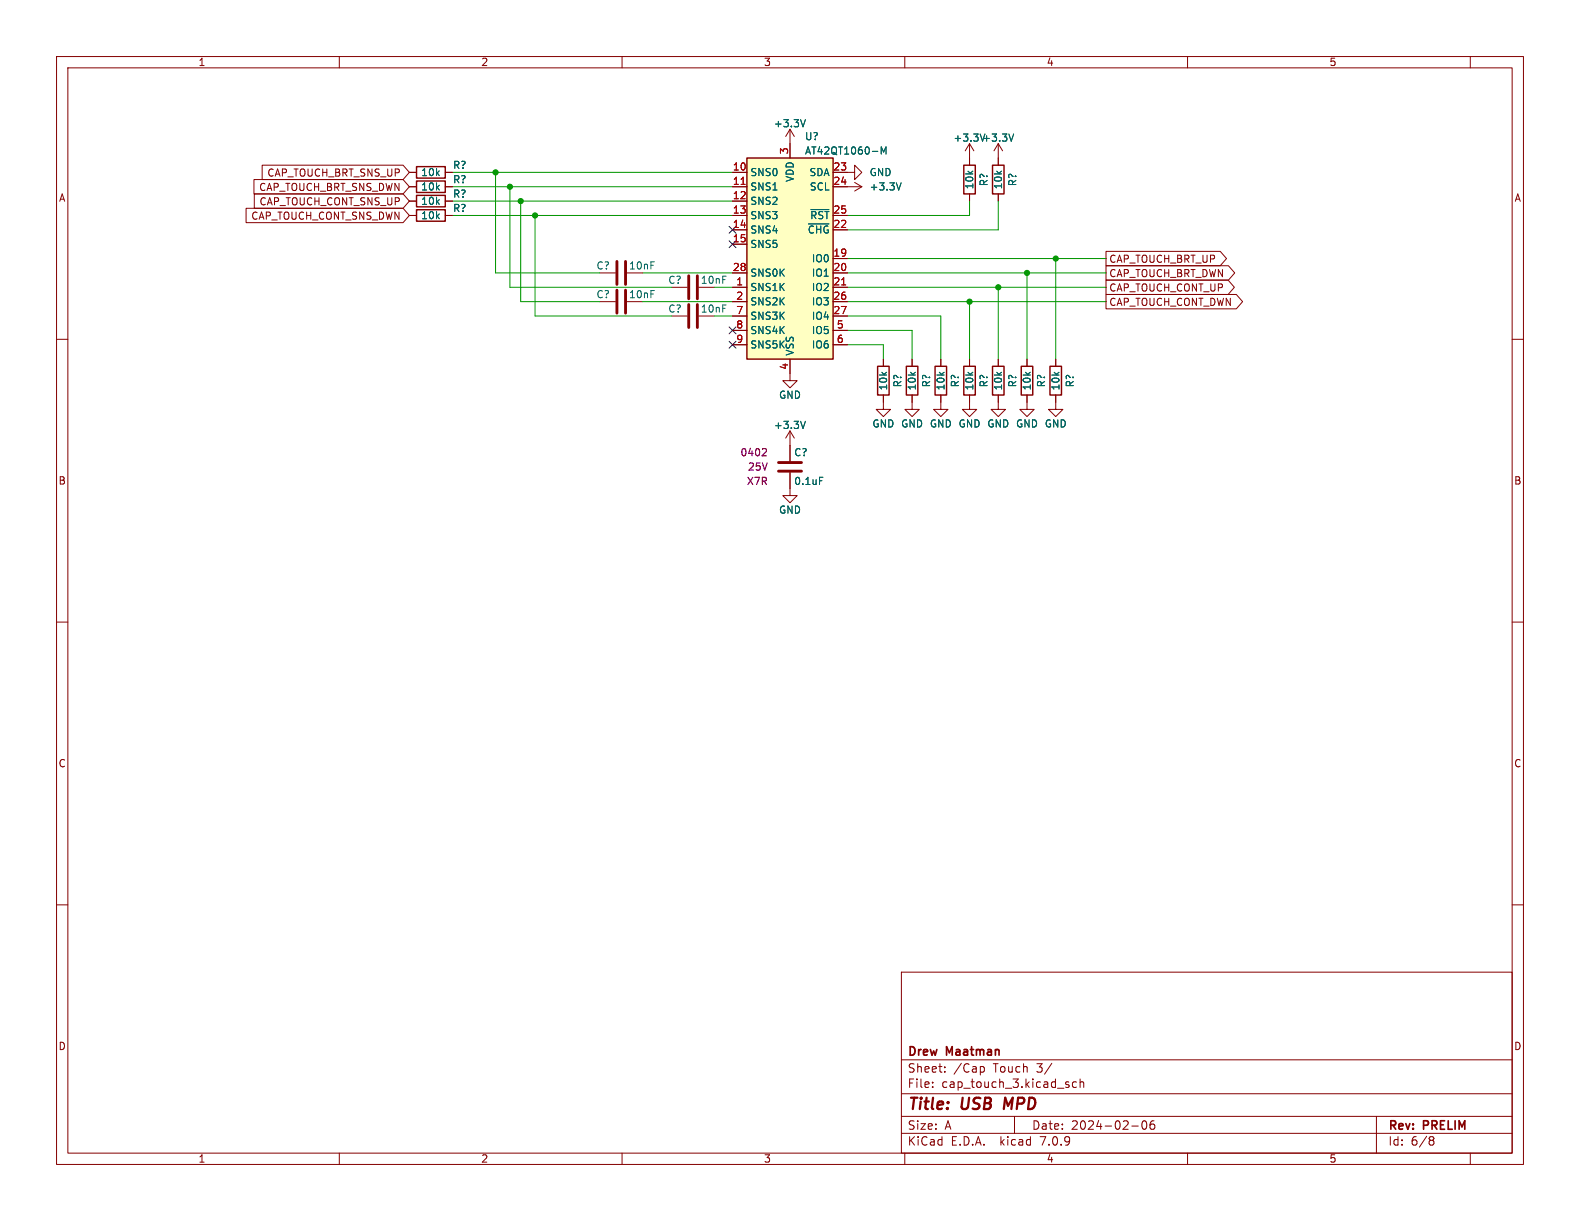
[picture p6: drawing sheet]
<svg xmlns="http://www.w3.org/2000/svg" width="279mm" height="216mm" viewBox="0 0 279 216" stroke-linecap="round" stroke-linejoin="round" font-family="sans-serif">
<g fill="none" stroke="#840000" stroke-width=".18">
<path d="M10 10h259.4v195.9h-259.4zM12 12h255.4v191.9h-255.4zM60 10v2M110 10v2M160 10v2M210 10v2M260 10v2M43.5 36.8h27.8l1.1 1.3-1.1 1.3h-27.8zM44.9 31.7h26.4l1.1 1.3-1.1 1.3h-26.4zM45 34.3h26.3l1.1 1.3-1.1 1.2h-26.3zM46.4 29.2h24.9l1.1 1.3-1.1 1.3h-24.9zM72.4 33h1.3"/>
<path d="M72.4 35.6h1.3M72.4 30.5h1.3M72.4 38.1h1.3M78.7 33h1.3M78.7 35.6h1.3M78.7 30.5h1.3M78.7 38.1h1.3M129.5 33h2.6M129.5 35.6h2.6M129.5 30.5h2.6M129.5 38.1h2.6M139.7 22.9l-.8 1.2"/>
<path d="M139.7 22.9v5M139.7 22.9l.8 1.2M147.3 30.5h3.8v-1.3l1.3 1.3-1.3 1.3v-1.3M147.3 33h5.1M147.3 38.1h2.6M151.1 32.3l1.3 .7M152.4 33l-1.3 .8M171.4 25.4v3.8M171.4 34.3v1.3M171.4 25.4l-.7 1.3M171.4 25.4l.8 1.3M176.5 25.4l-.7 1.3"/>
<path d="M176.5 25.4v3.8M176.5 34.3v1.3M176.5 25.4l.8 1.3M10 60h2M106 48.3h2.8M106 53.3h2.8M118.7 55.9h2.8M118.7 50.8h2.8M129.5 55.9h2.6M129.5 50.8h2.6M129.5 48.3h2.6M129.5 53.3h2.6"/>
<path d="M129.5 40.6h2.6M129.5 43.2h2.6M129.5 58.4h2.6M147.3 55.9h2.6M147.3 50.8h2.6M147.3 48.3h2.6M147.3 53.3h2.6M147.3 40.6h2.6M147.3 45.7h2.6M147.3 58.4h2.6M195.6 47h21.6l1.1 1.3-1.1 1.2h-21.6zM195.6 44.4h20.2l1.1 1.3-1.1 1.3h-20.2z"/>
<path d="M195.6 52.1h23l1.1 1.2-1.1 1.3h-23zM195.6 49.5h21.6l1.1 1.3-1.1 1.3h-21.6zM267.4 60h2M129.5 61h2.6M139.7 63.5v3.8h1.3l-1.3 1.3-1.3-1.3h1.3M139.7 76.2v5.3M139.7 76.2l-.8 1.3M139.7 76.2l.8 1.3M147.3 61h2.6M156.2 69.9v2.5h1.3l-1.3 1.3-1.3-1.3h1.3M156.2 63.5v1.3M161.3 69.9v2.5h1.3l-1.3 1.3-1.3-1.3h1.3"/>
<path d="M161.3 63.5v1.3M166.4 69.9v2.5h1.2l-1.2 1.3-1.3-1.3h1.3M166.4 63.5v1.3M171.4 69.9v2.5h1.3l-1.3 1.3-1.2-1.3h1.2M171.4 63.5v1.3M176.5 69.9v2.5h1.3l-1.3 1.3-1.2-1.3h1.2M176.5 63.5v1.3M181.6 69.9v2.5h1.3l-1.3 1.3-1.3-1.3h1.3M181.6 63.5v1.3M186.7 69.9v2.5h1.3l-1.3 1.3-1.3-1.3h1.3M186.7 63.5v1.3M139.7 83.6v4h1.3l-1.3 1.3-1.3-1.3h1.3"/>
<path d="M10 110h2M267.4 110h2M10 160h2M267.4 160h2M159.4 171.9h108v32h-108zM159.4 197.4h108M159.4 193.4h108M159.4 187.4h108M164.9 192.1v.2M164.9 191.4v.1M167.1 189.4v.2M167.1 188.7v.1"/>
<path d="M173.5 188.6h.3l.3 .3-.1 .5-.5 .2M179.4 197.4v3M188.9 191.8l.2 .2-.2 .3M188.9 191.3l.1 .1M190.4 191.4l-.5-.1-.3 .3v.4l.2 .2h.6M191 191.4l.2-.1 .4 .1v.9M191 190.8v1.5M200.1 199.1h1.2M202.1 198.3l.2-.1a.81 .81 0 0 1 .6 .6 .81 .81 0 0 1-.3 .8l-.2 .1a.81 .81 0 0 1-.3-1.4zM204.1 198.2a.59 .59 0 0 0-.7 .6v.6l.1 .2 .4 .1 .2-.2 .1-.5-.1-.2h-.5l-.2 .2M243.4 197.4v6.5M60 203.9v2"/>
<path d="M110 203.9v2M159.4 200.4h108M160 203.9v2M210 203.9v2M253 201h.3l.3 .3-.3 .3M253 201.6h.3M253.3 201.6l.2 .2 .1 .4-.3 .3h-.3M260 203.9v2"/>
</g>
<path d="M177.8 194.1l-.3 2" fill="none" stroke="#840000" stroke-width=".4"/>
<path d="M142.4 21.2l-.4 1.2M143 39.6h3.6M143.4 37.1h3.2M155.8 27.2v-1.2l.5 .9 .4-.9v1.2M159.3 32.3l-.4 1.3M179.3 23.7l-.5 1.3M142.4 74.5l-.4 1.3M144.9 84.4h.6" fill="none" stroke="#006464" stroke-width=".18"/>
<g fill="none" stroke="#840000" stroke-width=".25">
<path d="M73.7 32h5v2h-5zM73.7 34.5h5v2.1h-5zM73.7 29.5h5v2h-5zM73.7 37.1h5v2h-5zM132.1 27.9h15.2v35.6h-15.2zM170.4 29.2h2.1v5.1h-2.1zM175.5 29.2h2v5.1h-2zM155.2 64.8h2v5.1h-2zM160.3 64.8h2v5.1h-2zM165.4 64.8h2v5.1h-2zM170.4 64.8h2.1v5.1h-2.1zM175.5 64.8h2v5.1h-2z"/>
<path d="M180.6 64.8h2v5.1h-2zM185.7 64.8h2v5.1h-2z"/>
</g>
<path d="M109.1 46.2v4.1M109.1 51.3v4.1M110.6 46.2v4.1M110.6 51.3v4.1M121.8 48.8v4M121.8 53.8v4.1M123.3 48.8v4M123.3 53.8v4.1M137.7 83.3h4M137.7 81.8h4" fill="none" stroke="#840000" stroke-width=".51"/>
<path d="M132.1 27.9h15.2v35.6h-15.2z" fill="#ffffc2" stroke="#ffffc2" stroke-width=".18"/>
<path d="M131.1 32.6h.7M148.8 50.4h.8" fill="none" stroke="#a90000" stroke-width=".18"/>
<path d="M135.3 79.3l.2 .3v.3l-.7 .7h.7" fill="none" stroke="#840084" stroke-width=".18"/>
<g fill="none" stroke="#009600" stroke-width=".18">
<path d="M80 35.6h49.5M80 38.1h49.5M80 33h49.5M80 30.5h49.5M87.6 30.5v17.8h18.4M90.2 33v17.8h28.5M92.1 35.6v17.7h13.9M94.6 38.1v17.8h24.1M171.4 35.6v2.5h-21.5M176.5 35.6v5h-26.6M113.7 53.3h15.8M113.7 48.3h15.8"/>
<path d="M126.4 55.9h3.1M126.4 50.8h3.1M149.9 58.4h11.4v5.1M149.9 55.9h16.5v7.6M149.9 53.3h45.7M149.9 48.3h45.7M149.9 50.8h45.7M149.9 45.7h45.7M171.4 53.3v10.2M176.5 50.8v12.7M181.6 48.3v15.2M186.7 45.7v17.8"/>
<path d="M149.9 61h6.3v2.5"/>
</g>
<path d="M128.9 57.8l1.2 1.2M128.9 42.6l1.2 1.2M128.9 40l1.2 1.2M130.1 57.8l-1.2 1.2M130.1 42.6l-1.2 1.2M130.1 40l-1.2 1.2M128.9 60.4l1.2 1.2M130.1 60.4l-1.2 1.2" fill="none" stroke="#000084" stroke-width=".18"/>
<g fill="#009600" stroke="#009600" stroke-width=".18">
<circle cx="90.2" cy="33" r=".46"/>
<circle cx="92.1" cy="35.6" r=".46"/>
<circle cx="94.6" cy="38.1" r=".46"/>
<circle cx="87.6" cy="30.5" r=".46"/>
<circle cx="181.6" cy="48.3" r=".46"/>
<circle cx="176.5" cy="50.8" r=".46"/>
<circle cx="171.4" cy="53.3" r=".46"/>
<circle cx="186.7" cy="45.7" r=".46"/>
</g>
<g font-size="2.8" fill="#840000">
<text x="160.4" y="196.8">Title:</text>
<text x="170.1" y="196.8">USB</text>
<text x="178.4" y="196.8">MPD</text>
</g>
<g font-size="2.1" fill="#840000">
<text x="160.4" y="189.9">Sheet:</text>
<text x="160.4" y="187.1">Drew</text>
<text x="167.4" y="187.1">Maatman</text>
<text x="168.6" y="189.9">/Cap</text>
<text x="175.7" y="189.9">Touch</text>
<text x="183.5" y="189.9">3/</text>
<text x="160.4" y="192.6">File:</text>
<text x="166.5" y="192.6">cap_touch_3.kicad_sch</text>
<text x="160.4" y="202.8">KiCad</text>
<text x="160.4" y="200">Size:</text>
<text x="167.1" y="200">A</text>
<text x="168.1" y="202.8">E.D.A.</text>
<text x="177" y="202.8">kicad</text>
<text x="182.4" y="200">Date:</text>
<text x="184.2" y="202.8">7.0.9</text>
<text x="189.4" y="200">2024-02-06</text>
<text x="245.4" y="200.2">Rev:</text>
<text x="245.4" y="202.8">Id:</text>
<text x="249.5" y="202.8">6/8</text>
<text x="251.8" y="200.2">PRELIM</text>
</g>
<g font-size="1.8" fill="#840000">
<text x="35" y="11.9">1</text>
<text x="85" y="11.9">2</text>
<text x="135" y="11.9">3</text>
<text x="185" y="11.9">4</text>
<text x="235" y="11.9">5</text>
<text x="10.3" y="35.9">A</text>
<text x="45.7" y="34">CAP_TOUCH_BRT_SNS_DWN</text>
<text x="47.2" y="31.4">CAP_TOUCH_BRT_SNS_UP</text>
<text x="267.7" y="35.9">A</text>
<text x="44.3" y="39.1">CAP_TOUCH_CONT_SNS_DWN</text>
<text x="45.8" y="36.5">CAP_TOUCH_CONT_SNS_UP</text>
<text x="196.1" y="46.7">CAP_TOUCH_BRT_UP</text>
<text x="196.1" y="49.2">CAP_TOUCH_BRT_DWN</text>
<text x="196.1" y="51.8">CAP_TOUCH_CONT_UP</text>
<text x="196.1" y="54.3">CAP_TOUCH_CONT_DWN</text>
<text x="10.3" y="85.9">B</text>
<text x="267.7" y="85.9">B</text>
<text x="10.3" y="135.9">C</text>
<text x="267.7" y="135.9">C</text>
<text x="10.3" y="185.9">D</text>
<text x="267.7" y="185.9">D</text>
<text x="35" y="205.8">1</text>
<text x="85" y="205.8">2</text>
<text x="135" y="205.8">3</text>
<text x="185" y="205.8">4</text>
<text x="235" y="205.8">5</text>
</g>
<g font-size="1.8" fill="#006464">
<text x="136.8" y="22.7">+3.3V</text>
<text x="142.2" y="25">U?</text>
<text x="142.2" y="27.5">AT42QT1060-M</text>
<text x="168.5" y="25.2">+3.3V +3.3V</text>
<text x="74.4" y="33.9">10k</text>
<text x="74.4" y="31.3">10k</text>
<text x="80" y="32.6">R?</text>
<text x="80" y="35.2">R?</text>
<text x="80" y="30.1">R?</text>
<text x="132.6" y="31.3">SNS0</text>
<text x="132.6" y="33.9">SNS1</text>
<text x="140.6" y="32.3" transform="rotate(-90 140.6 32.3)">VDD</text>
<text x="143" y="31.3">SDA</text>
<text x="143.1" y="33.9">SCL</text>
<text x="153.7" y="31.3">GND</text>
<text x="153.7" y="33.9">+3.3V</text>
<text x="172.3" y="33.6" transform="rotate(-90 172.3 33.6)">10k</text>
<text x="174.9" y="33" transform="rotate(-90 174.9 33)">R?</text>
<text x="177.4" y="33.6" transform="rotate(-90 177.4 33.6)">10k</text>
<text x="179.9" y="33" transform="rotate(-90 179.9 33)">R?</text>
<text x="74.4" y="36.4">10k</text>
<text x="74.4" y="39">10k</text>
<text x="80" y="37.7">R?</text>
<text x="132.6" y="36.4">SNS2</text>
<text x="132.6" y="39">SNS3</text>
<text x="132.6" y="41.5">SNS4</text>
<text x="142.7" y="41.5">~{CHG}</text>
<text x="143.2" y="39">~{RST}</text>
<text x="105.4" y="47.9">C?</text>
<text x="111.1" y="47.9">10nF</text>
<text x="132.6" y="44">SNS5</text>
<text x="143.5" y="46.6">IO0</text>
<text x="105.4" y="52.9">C?</text>
<text x="111.1" y="52.9">10nF</text>
<text x="118.1" y="50.4">C?</text>
<text x="123.8" y="50.4">10nF</text>
<text x="132.6" y="51.7">SNS1K</text>
<text x="132.6" y="49.1">SNS0K</text>
<text x="143.5" y="49.1">IO1</text>
<text x="143.5" y="51.7">IO2</text>
<text x="118.1" y="55.5">C?</text>
<text x="123.8" y="55.5">10nF</text>
<text x="132.6" y="54.2">SNS2K</text>
<text x="132.6" y="56.7">SNS3K</text>
<text x="132.6" y="59.3">SNS4K</text>
<text x="143.5" y="54.2">IO3</text>
<text x="143.5" y="56.7">IO4</text>
<text x="143.5" y="59.3">IO5</text>
<text x="132.6" y="61.8">SNS5K</text>
<text x="140.6" y="63" transform="rotate(-90 140.6 63)">VSS</text>
<text x="143.5" y="61.8">IO6</text>
<text x="137.7" y="70.7">GND</text>
<text x="157.1" y="69.1" transform="rotate(-90 157.1 69.1)">10k</text>
<text x="159.6" y="68.6" transform="rotate(-90 159.6 68.6)">R?</text>
<text x="162.2" y="69.1" transform="rotate(-90 162.2 69.1)">10k</text>
<text x="164.7" y="68.6" transform="rotate(-90 164.7 68.6)">R?</text>
<text x="167.2" y="69.1" transform="rotate(-90 167.2 69.1)">10k</text>
<text x="169.8" y="68.6" transform="rotate(-90 169.8 68.6)">R?</text>
<text x="172.3" y="69.1" transform="rotate(-90 172.3 69.1)">10k</text>
<text x="174.9" y="68.6" transform="rotate(-90 174.9 68.6)">R?</text>
<text x="177.4" y="69.1" transform="rotate(-90 177.4 69.1)">10k</text>
<text x="179.9" y="68.6" transform="rotate(-90 179.9 68.6)">R?</text>
<text x="182.5" y="69.1" transform="rotate(-90 182.5 69.1)">10k</text>
<text x="185" y="68.6" transform="rotate(-90 185 68.6)">R?</text>
<text x="187.6" y="69.1" transform="rotate(-90 187.6 69.1)">10k</text>
<text x="190.1" y="68.6" transform="rotate(-90 190.1 68.6)">R?</text>
<text x="136.8" y="76">+3.3V</text>
<text x="154.2" y="75.8">GND GND GND GND GND GND GND</text>
<text x="140.3" y="80.9">C?</text>
<text x="140.3" y="86">0.1uF</text>
<text x="137.7" y="91">GND</text>
</g>
<g font-size="1.8" fill="#a90000">
<text x="139.4" y="27.4" transform="rotate(-90 139.4 27.4)">3</text>
<text x="129.5" y="30.2">10</text>
<text x="129.5" y="32.8">11</text>
<text x="129.5" y="35.3">12</text>
<text x="147.3" y="30.2">23</text>
<text x="147.3" y="32.8">24</text>
<text x="129.5" y="37.8">13</text>
<text x="129.5" y="40.4">14</text>
<text x="147.3" y="40.4">22</text>
<text x="147.3" y="37.8">25</text>
<text x="129.5" y="42.9">15</text>
<text x="147.3" y="45.5">19</text>
<text x="129.5" y="48">28</text>
<text x="130.1" y="50.5">1</text>
<text x="130.1" y="53.1">2</text>
<text x="147.3" y="48">20</text>
<text x="147.3" y="50.5">21</text>
<text x="147.3" y="53.1">26</text>
<text x="130.1" y="55.6">7</text>
<text x="130.1" y="58.2">8</text>
<text x="147.3" y="55.6">27</text>
<text x="147.9" y="58.2">5</text>
<text x="130.1" y="60.7">9</text>
<text x="139.4" y="65.5" transform="rotate(-90 139.4 65.5)">4</text>
<text x="147.9" y="60.7">6</text>
</g>
<g font-size="1.8" fill="#840084">
<text x="130.8" y="80.9">0402</text>
<text x="132.2" y="83.4">25V</text>
<text x="132" y="86">X7R</text>
</g>
</svg>
